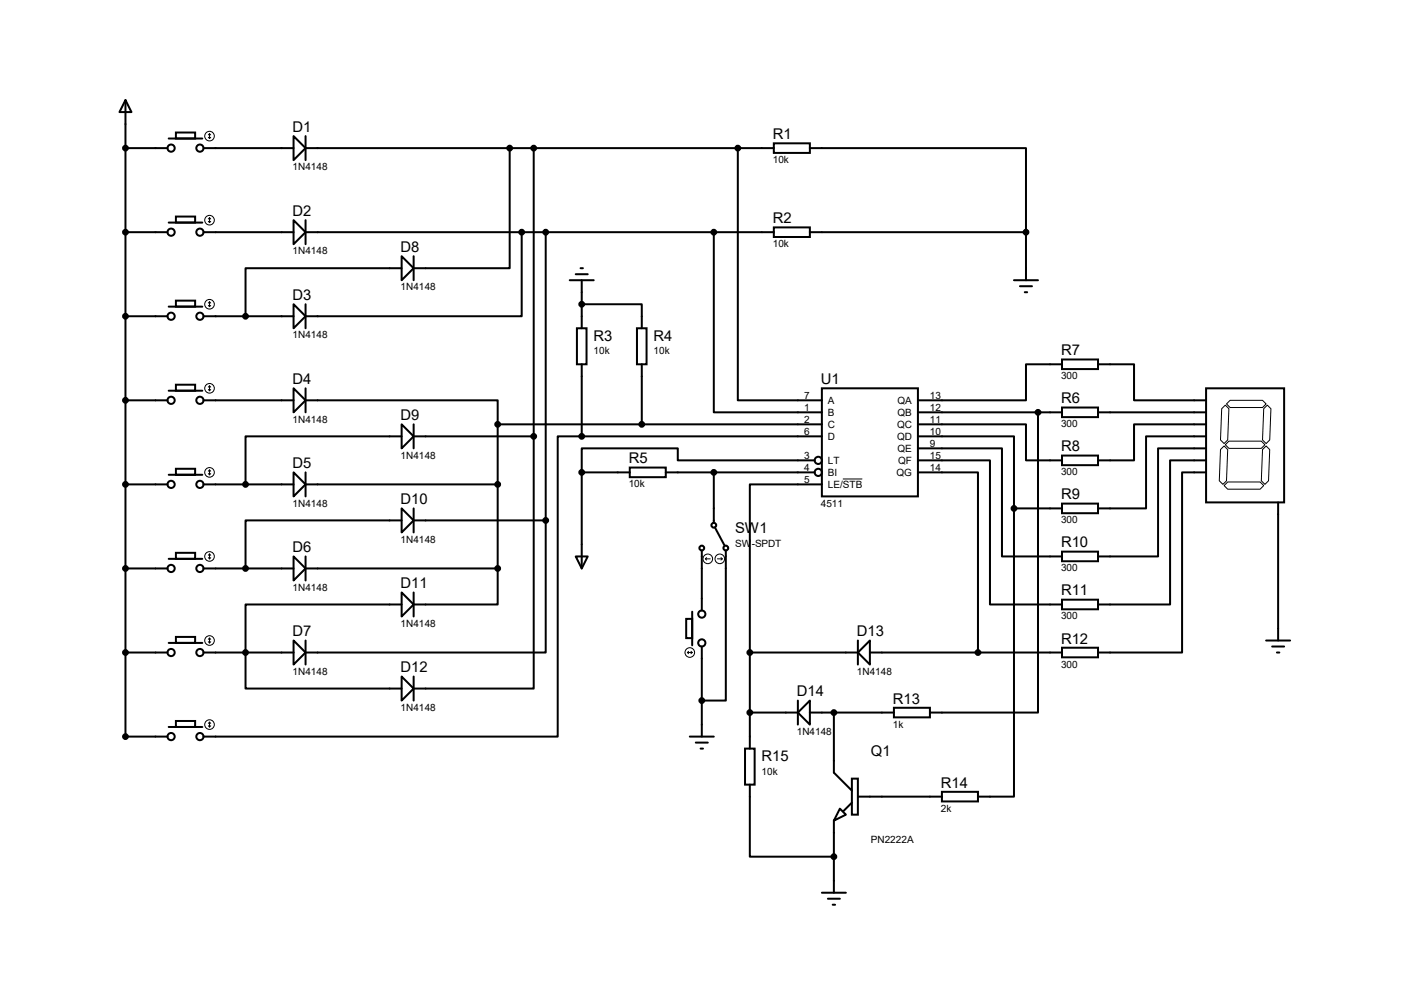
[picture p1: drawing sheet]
<svg xmlns="http://www.w3.org/2000/svg" width="297mm" height="210mm" viewBox="0 0 297 210" stroke-linecap="round" stroke-linejoin="round" font-family="sans-serif">
<g fill="none" stroke="#000" stroke-width=".42">
<path d="M26.5 21.2l1.3 2.5h-2.5zM26.5 31.3h8.9M26.5 21.2v134.6h8.9M35.7 29.3h7.1M37.2 28h4.1v1.3h-4.1zM43.1 31.3h19M62.1 28.8l2.5 2.5-2.5 2.6zM64.6 31.3h99.1M64.6 28.8v5.1M107.8 31.3v25.4h-20.3M112.9 31.3v61M156.1 31.3v53.4h17.8"/>
<path d="M163.7 30.3h7.6v2h-7.6zM171.3 31.3h45.7v17.8M26.5 49.1h8.9M35.7 47.1h7.1M37.2 45.8h4.1v1.3h-4.1zM43.1 49.1h19M62.1 46.6l2.5 2.5-2.5 2.5zM64.6 49.1h99.1M64.6 46.6v5M85 54.2l2.5 2.5-2.5 2.6zM85 56.7h-33.1v10.2M87.5 54.2v5.1"/>
<path d="M110.4 49.1v17.8h-45.8M115.4 49.1v61M120.5 59.3h5.1M121.8 58h2.5M122.8 56.7h.5M123.1 59.3v10.1M151 49.1v38.1h22.9M163.7 48.1h7.6v2h-7.6zM171.3 49.1h45.7M214.5 59.3h5.1M217 49.1v10.2M26.5 66.9h8.9"/>
<path d="M35.7 64.9h7.1M37.2 63.6h4.1v1.3h-4.1zM43.1 66.9h19M62.1 64.3l2.5 2.6-2.5 2.5zM64.6 64.3v5.1M122 69.4h2.1v7.6h-2.1zM123.1 64.3h12.7v5.1M123.1 77v15.3M134.7 69.4h2.1v7.6h-2.1zM135.8 77v12.7M215.8 60.5h2.5M216.8 61.8h.5"/>
<path d="M224.7 76h7.6v2.1h-7.6zM224.7 77h-7.7v7.7h-22.8M232.3 77h7.6v7.7h15.2M26.5 84.7h8.9M35.7 82.6h7.1M37.2 81.4h4.1v1.2h-4.1zM37.2 99.1h4.1v1.3h-4.1zM43.1 84.7h19M62.1 82.1l2.5 2.6-2.5 2.5zM62.1 99.9l2.5 2.5-2.5 2.6zM64.6 84.7h40.7v5M64.6 82.1v5.1"/>
<path d="M64.6 99.9v5.1M85 89.7l2.5 2.6-2.5 2.5zM85 92.3h-33.1v10.1M87.5 92.3h25.4M87.5 89.7v5.1M105.3 89.7v30.5M105.3 89.7h68.6M112.9 92.3v53.3h-25.4M123.1 92.3h-5.1v63.5h-74.9M123.1 92.3h50.8M123.1 99.9v20.3M123.1 99.9h10.1"/>
<path d="M133.2 98.9h7.6v2h-7.6zM140.8 99.9h31.5M151 99.9v10.7M172.3 97.4h-28.9v-2.6h-20.3v5.1M173.9 82.1h20.3v22.9h-20.3zM194.2 89.7h22.8v7.7h7.7M194.2 94.8h17.8v22.9h12.7M194.2 97.4h15.2v30.4h15.3M194.2 99.9h12.7v38.1M194.2 92.3h20.3v15.2M194.2 87.2h30.5M219.6 87.2v63.5h-22.9"/>
<path d="M224.7 86.2h7.6v2h-7.6zM224.7 96.4h7.6v2h-7.6zM232.3 87.2h22.8M255.1 82.1h16.6v24.2h-16.6zM255.1 89.7h-15.2v7.7h-7.6M255.1 92.3h-12.7v15.2h-10.1M255.1 94.8h-10.1v22.9h-12.7M255.1 97.4h-7.6v30.4h-15.2M255.1 99.9h-5v38.1h-17.8M26.5 102.4h8.9M35.7 100.4h7.1M35.7 118.2h7.1"/>
<path d="M37.2 116.9h4.1v1.3h-4.1zM43.1 102.4h19M62.1 117.7l2.5 2.5-2.5 2.6zM64.6 102.4h40.7M64.6 117.7v5.1M85 107.5l2.5 2.6-2.5 2.5zM85 110.1h-33.1v10.1M87.5 110.1h27.9M87.5 107.5v5.1M115.4 110.1v27.9h-50.8M121.8 117.7h2.5l-1.2 2.5zM148.5 116.4v12.7"/>
<path d="M151.3 111.6l2 3.8M153.5 116.4v31.8h-5M173.9 102.4h-15.3v35.6M214.5 107.5v61h-7.6M214.5 107.5h10.2M224.7 106.5h7.6v2h-7.6zM224.7 116.7h7.6v2h-7.6zM270.4 106.3v29.2M26.5 120.2h8.9M26.5 138h8.9M35.7 136h7.1M37.2 134.7h4.1v1.3h-4.1z"/>
<path d="M43.1 120.2h19M43.1 138h19M62.1 135.5l2.5 2.5-2.5 2.5zM64.6 120.2h40.7M64.6 135.5v5M85 125.3l2.5 2.5-2.5 2.6zM85 127.8h-33.1v17.8h33.1M87.5 125.3v5.1M105.3 120.2v7.6h-17.8M145.2 130.9h1.2v4.1h-1.2zM146.4 129.4v7.1M148.5 136.7v19.1"/>
<path d="M158.6 138h22.9M158.6 138v20.3M181.5 138l2.5-2.5v5zM181.5 135.5v5M184 138h40.7M224.7 126.8h7.6v2.1h-7.6zM224.7 137h7.6v2h-7.6zM267.8 135.5h5.1M269.1 136.7h2.6M270.1 138h.5M35.7 153.8h7.1M37.2 152.5h4.1v1.3h-4.1z"/>
<path d="M85 143.1l2.5 2.5-2.5 2.6zM87.5 143.1v5.1M145.9 155.8h5.1M147.2 157.1h2.5M148.2 158.3h.5M157.6 158.3h2v7.6h-2zM158.6 150.7h10.2M168.8 150.7l2.5-2.5v5zM168.8 148.2v5M171.3 150.7h17.8M176.4 150.7v12.7l3.8 3.8M189.1 149.7h7.6v2h-7.6z"/>
<path d="M158.6 165.9v15.3h17.8M176.4 173.6v15.2M177.7 171l1.2 1.3-2.5 1.3zM180.2 164.7h1.3v7.6h-1.3zM180.2 169.8l-1.8 1.7M181.5 168.5h17.8M199.3 167.5h7.6v2h-7.6zM173.9 188.8h5M175.1 190.1h2.6M176.1 191.3h.6"/>
<circle cx="36.2" cy="31.3" r=".76"/>
<circle cx="42.3" cy="31.3" r=".76"/>
<circle cx="36.2" cy="49.1" r=".76"/>
<circle cx="42.3" cy="49.1" r=".76"/>
<circle cx="36.2" cy="66.9" r=".76"/>
<circle cx="42.3" cy="66.9" r=".76"/>
<circle cx="36.2" cy="84.7" r=".76"/>
<circle cx="42.3" cy="84.7" r=".76"/>
<circle cx="173.1" cy="97.4" r=".76"/>
<circle cx="173.1" cy="99.9" r=".76"/>
<circle cx="36.2" cy="102.4" r=".76"/>
<circle cx="42.3" cy="102.4" r=".76"/>
<circle cx="148.5" cy="115.9" r=".51"/>
<circle cx="151" cy="111.1" r=".51"/>
<circle cx="153.5" cy="115.9" r=".51"/>
<circle cx="36.2" cy="138" r=".76"/>
<circle cx="36.2" cy="120.2" r=".76"/>
<circle cx="42.3" cy="138" r=".76"/>
<circle cx="42.3" cy="120.2" r=".76"/>
<circle cx="148.5" cy="136" r=".76"/>
<circle cx="148.5" cy="129.9" r=".76"/>
<circle cx="36.2" cy="155.8" r=".76"/>
<circle cx="42.3" cy="155.8" r=".76"/>
</g>
<g fill="none" stroke="#000" stroke-width=".21">
<path d="M44.1 29l.2 .3M44.3 28.3v1M44.3 28.3l-.2 .2M44.3 28.3l.3 .2M44.6 29l-.3 .3M44.1 46.8l.2 .3M44.3 46.1v1M44.3 46.1l-.2 .2M44.3 46.1l.3 .2M44.6 46.8l-.3 .3M44.1 64.6l.2 .3M44.3 63.8v1.1"/>
<path d="M44.3 63.8l-.2 .3M44.3 63.8l.3 .3M44.6 64.6l-.3 .3M44.1 82.4l.2 .2M44.3 81.6v1M44.3 99.4v1M44.3 81.6l-.2 .3M44.3 81.6l.3 .3M44.3 99.4l-.2 .3M44.3 99.4l.3 .3M44.6 82.4l-.3 .2M258.4 86.4l.8-.7 .8 .7-.3 6.6-.7 .8-.8-.8z"/>
<path d="M259 94.3l.7 .8-.2 6.6-.8 .7-.8-.7 .3-6.6zM259.2 94.1l.8-.8h6.8l.8 .8-.8 .7h-6.8zM259.5 85.4l.7-.7h6.9l.7 .7-.7 .8h-6.9zM267.1 95.1l.7-.8 .8 .8-.2 6.6-.8 .7-.8-.7zM268.1 85.7l.8 .7-.3 6.6-.8 .8-.7-.8 .2-6.6zM44.1 100.2l.2 .2M44.1 117.9l.2 .3M44.3 117.2v1M44.3 117.2l-.2 .2M44.3 117.2l.3 .2M44.6 100.2l-.3 .2M44.6 117.9l-.3 .3"/>
<path d="M149.2 118.2l.3 .2M149.2 118.2h1M149.5 117.9l-.3 .3M151.8 118.2h1M152.5 117.9l.3 .3M152.8 118.2l-.3 .2M178.3 101.3h4.1M259 102.7l.7-.8h6.9l.7 .8-.7 .8h-6.9zM44.1 135.7l.2 .3M44.3 135v1M44.3 135l-.2 .2M44.3 135l.3 .2"/>
<path d="M44.6 135.7l-.3 .3M145.4 138h1M145.4 138l.3 .3M145.7 137.8l-.3 .2M146.2 137.8l.2 .2M146.4 138l-.2 .3M44.1 153.5l.2 .3M44.3 152.7v1.1M44.3 152.7l-.2 .3M44.3 152.7l.3 .3M44.6 153.5l-.3 .3"/>
<circle cx="44.3" cy="28.8" r="1.02"/>
<circle cx="44.3" cy="46.6" r="1.02"/>
<circle cx="44.3" cy="64.3" r="1.02"/>
<circle cx="44.3" cy="99.9" r="1.02"/>
<circle cx="44.3" cy="82.1" r="1.02"/>
<circle cx="44.3" cy="117.7" r="1.02"/>
<circle cx="149.7" cy="118.2" r="1.02"/>
<circle cx="152.3" cy="118.2" r="1.02"/>
<circle cx="44.3" cy="135.5" r="1.02"/>
<circle cx="145.9" cy="138" r="1.02"/>
<circle cx="44.3" cy="153.2" r="1.02"/>
</g>
<g fill="#000" stroke="#000" stroke-width=".42">
<circle cx="26.5" cy="31.3" r=".51"/>
<circle cx="107.8" cy="31.3" r=".51"/>
<circle cx="112.9" cy="31.3" r=".51"/>
<circle cx="156.1" cy="31.3" r=".51"/>
<circle cx="26.5" cy="49.1" r=".51"/>
<circle cx="110.4" cy="49.1" r=".51"/>
<circle cx="115.4" cy="49.1" r=".51"/>
<circle cx="151" cy="49.1" r=".51"/>
<circle cx="217" cy="49.1" r=".51"/>
<circle cx="26.5" cy="66.9" r=".51"/>
<circle cx="51.9" cy="66.9" r=".51"/>
<circle cx="123.1" cy="64.3" r=".51"/>
<circle cx="26.5" cy="84.7" r=".51"/>
<circle cx="105.3" cy="89.7" r=".51"/>
<circle cx="112.9" cy="92.3" r=".51"/>
<circle cx="123.1" cy="92.3" r=".51"/>
<circle cx="123.1" cy="99.9" r=".51"/>
<circle cx="135.8" cy="89.7" r=".51"/>
<circle cx="151" cy="99.9" r=".51"/>
<circle cx="219.6" cy="87.2" r=".51"/>
<circle cx="26.5" cy="102.4" r=".51"/>
<circle cx="51.9" cy="102.4" r=".51"/>
<circle cx="105.3" cy="102.4" r=".51"/>
<circle cx="115.4" cy="110.1" r=".51"/>
<circle cx="214.5" cy="107.5" r=".51"/>
<circle cx="26.5" cy="138" r=".51"/>
<circle cx="26.5" cy="120.2" r=".51"/>
<circle cx="51.9" cy="120.2" r=".51"/>
<circle cx="51.9" cy="138" r=".51"/>
<circle cx="105.3" cy="120.2" r=".51"/>
<circle cx="158.6" cy="138" r=".51"/>
<circle cx="206.9" cy="138" r=".51"/>
<circle cx="26.5" cy="155.8" r=".51"/>
<circle cx="148.5" cy="148.2" r=".51"/>
<circle cx="158.6" cy="150.7" r=".51"/>
<circle cx="176.4" cy="150.7" r=".51"/>
<circle cx="176.4" cy="181.2" r=".51"/>
</g>
<g font-size="3.1">
<text x="61.9" y="27.9">D1</text>
<text x="163.5" y="29.4">R1</text>
<text x="61.9" y="45.7">D2</text>
<text x="163.5" y="47.2">R2</text>
<text x="84.8" y="53.3">D8</text>
<text x="61.9" y="63.5">D3</text>
<text x="125.6" y="72.1">R3</text>
<text x="138.3" y="72.1">R4</text>
<text x="224.5" y="75.1">R7</text>
<text x="61.9" y="81.2">D4</text>
<text x="173.7" y="81.2">U1</text>
<text x="84.8" y="88.9">D9</text>
<text x="224.5" y="85.3">R6</text>
<text x="224.5" y="95.5">R8</text>
<text x="61.9" y="99">D5</text>
<text x="133" y="98">R5</text>
<text x="84.8" y="106.6">D10</text>
<text x="224.5" y="105.6">R9</text>
<text x="155.5" y="112.7">SW1</text>
<text x="61.9" y="116.8">D6</text>
<text x="224.5" y="115.8">R10</text>
<text x="84.8" y="124.4">D11</text>
<text x="224.5" y="125.9">R11</text>
<text x="61.9" y="134.6">D7</text>
<text x="181.3" y="134.6">D13</text>
<text x="224.5" y="136.1">R12</text>
<text x="84.8" y="142.2">D12</text>
<text x="168.6" y="147.3">D14</text>
<text x="188.9" y="148.8">R13</text>
<text x="161.1" y="161">R15</text>
<text x="184.2" y="160">Q1</text>
<text x="199.1" y="166.6">R14</text>
</g>
<g font-size="2.1">
<text x="163.5" y="34.5">10k</text>
<text x="61.9" y="36">1N4148</text>
<text x="61.9" y="53.8">1N4148</text>
<text x="163.5" y="52.3">10k</text>
<text x="84.8" y="61.4">1N4148</text>
<text x="61.9" y="71.6">1N4148</text>
<text x="125.6" y="75">10k</text>
<text x="138.3" y="75">10k</text>
<text x="224.5" y="80.2">300</text>
<text x="61.9" y="89.4">1N4148</text>
<text x="170.1" y="84.3">7</text>
<text x="170.1" y="86.8">1</text>
<text x="170.1" y="89.4">2</text>
<text x="175.1" y="85.4">A</text>
<text x="175.1" y="88">B</text>
<text x="189.9" y="85.4">QA</text>
<text x="189.9" y="88">QB</text>
<text x="196.7" y="84.3">13</text>
<text x="196.7" y="86.8">12</text>
<text x="196.7" y="89.4">11</text>
<text x="170.1" y="91.9">6</text>
<text x="175.1" y="90.5">C</text>
<text x="175.1" y="93">D</text>
<text x="189.8" y="90.5">QC</text>
<text x="189.8" y="93">QD</text>
<text x="189.9" y="95.6">QE</text>
<text x="196.7" y="91.9">10</text>
<text x="196.7" y="94.4">9</text>
<text x="224.5" y="90.4">300</text>
<text x="84.8" y="97">1N4148</text>
<text x="170.1" y="97">3</text>
<text x="170.1" y="99.5">4</text>
<text x="175.1" y="98.1">LT</text>
<text x="175.1" y="100.7">BI</text>
<text x="189.7" y="100.7">QG</text>
<text x="190" y="98.1">QF</text>
<text x="196.7" y="97">15</text>
<text x="196.7" y="99.5">14</text>
<text x="224.5" y="100.5">300</text>
<text x="61.9" y="107.1">1N4148</text>
<text x="133" y="103.1">10k</text>
<text x="170.1" y="102.1">5</text>
<text x="173.7" y="107.1">4511</text>
<text x="175.1" y="103.2">LE/STB</text>
<text x="224.5" y="110.7">300</text>
<text x="84.8" y="114.8">1N4148</text>
<text x="155.5" y="115.6">SW-SPDT</text>
<text x="61.9" y="124.9">1N4148</text>
<text x="224.5" y="120.9">300</text>
<text x="224.5" y="131">300</text>
<text x="84.8" y="132.5">1N4148</text>
<text x="61.9" y="142.7">1N4148</text>
<text x="181.3" y="142.7">1N4148</text>
<text x="224.5" y="141.2">300</text>
<text x="84.8" y="150.3">1N4148</text>
<text x="168.6" y="155.4">1N4148</text>
<text x="188.9" y="153.9">1k</text>
<text x="161.1" y="163.9">10k</text>
<text x="199.1" y="171.7">2k</text>
<text x="184.2" y="178.3">PN2222A</text>
</g>
</svg>
